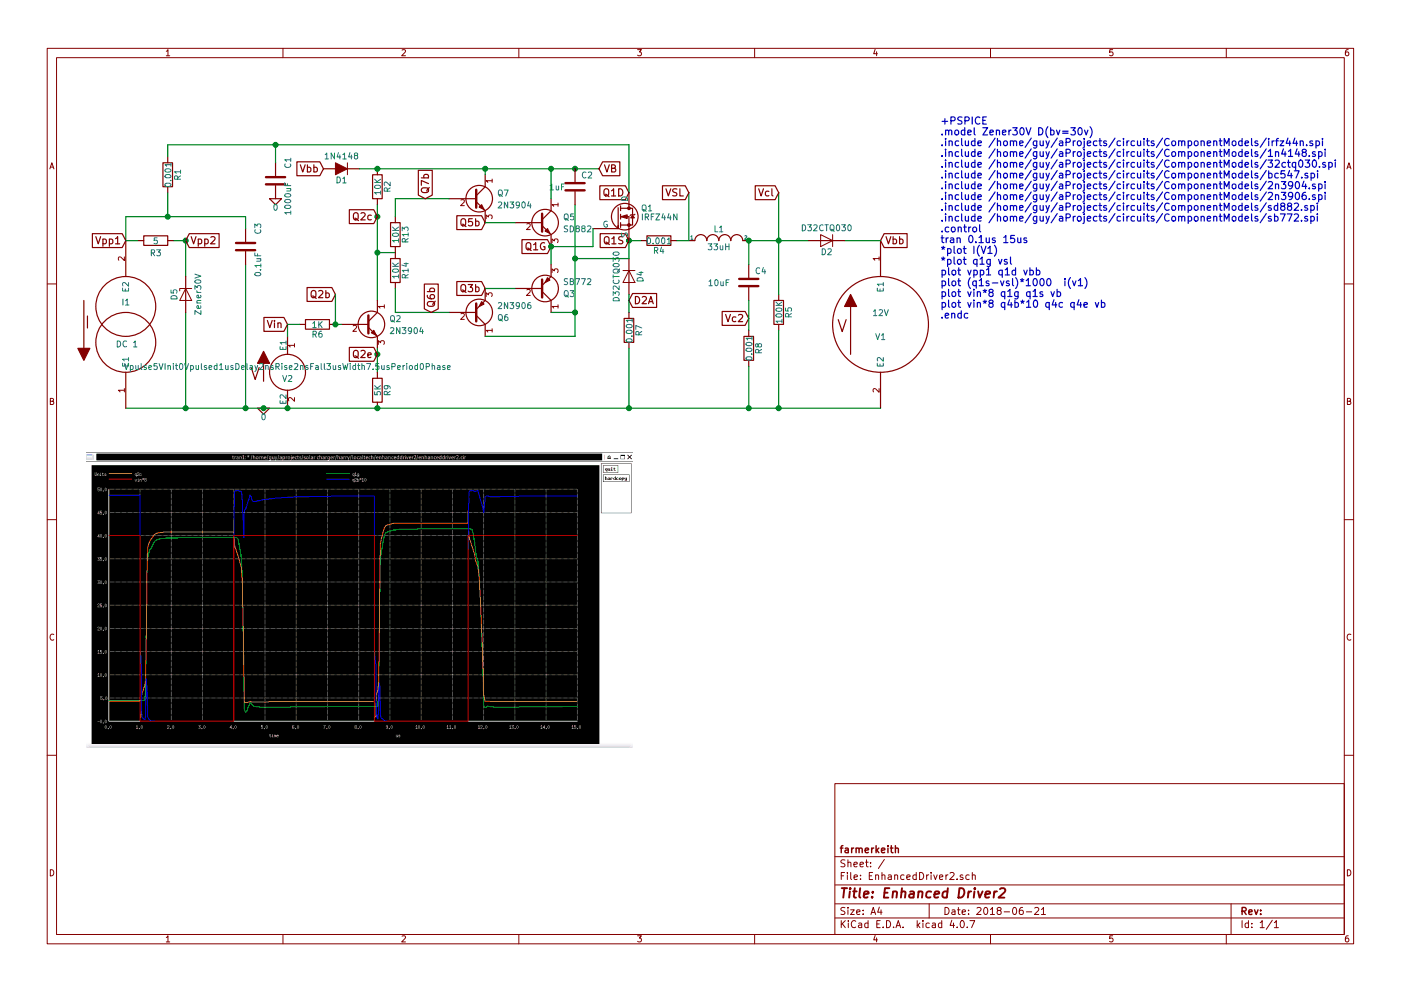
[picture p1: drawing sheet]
EESchema Schematic File Version 2
LIBS:power
LIBS:device
LIBS:switches
LIBS:relays
LIBS:motors
LIBS:transistors
LIBS:conn
LIBS:linear
LIBS:regul
LIBS:74xx
LIBS:cmos4000
LIBS:adc-dac
LIBS:memory
LIBS:xilinx
LIBS:microcontrollers
LIBS:dsp
LIBS:microchip
LIBS:analog_switches
LIBS:motorola
LIBS:texas
LIBS:intel
LIBS:audio
LIBS:interface
LIBS:digital-audio
LIBS:philips
LIBS:display
LIBS:cypress
LIBS:siliconi
LIBS:opto
LIBS:atmel
LIBS:contrib
LIBS:valves
LIBS:EnhancedDriver2-cache
EELAYER 25 0
EELAYER END
$Descr A4 11693 8268
encoding utf-8
Sheet 1 1
Title "Enhanced Driver2"
Date "2018-06-21"
Rev ""
Comp "farmerkeith"
Comment1 ""
Comment2 ""
Comment3 ""
Comment4 ""
$EndDescr
$Comp
L 0 #GND01
U 1 1
P 2200 3400
F 0 "#GND01" H 2200 3300 50  0001 C CNN
F 1 "0" H 2200 3330 50  0000 C CNN
F 2 "" H 2200 3400 50  0001 C CNN
F 3 "" H 2200 3400 50  0001 C CNN
	1    2200 3400
	1    0    0    -1  
$EndComp
$Comp
L VSOURCE V1
U 1 1
P 7350 2700
F 0 "V1" H 7350 2600 50  0000 C CNN
F 1 "12V" H 7350 2800 50  0000 C CNN
F 2 "" H 7350 2700 50  0001 C CNN
F 3 "" H 7350 2700 50  0001 C CNN
	1    7350 2700
	1    0    0    -1  
$EndComp
Text GLabel 7350 2000 2    60   Input ~ 0
Vbb
$Comp
L C C4
U 1 1
P 6250 2350
F 0 "C4" H 6350 2450 50  0000 C CNN
F 1 "10uF" H 6000 2350 50  0000 C CNN
F 2 "" H 6250 2350 50  0001 C CNN
F 3 "" H 6250 2350 50  0001 C CNN
	1    6250 2350
	1    0    0    -1  
$EndComp
$Comp
L INDUCTOR L1
U 1 1
P 6000 2000
F 0 "L1" H 6000 2100 50  0000 C CNN
F 1 "33uH" H 6000 1950 50  0000 C CNN
F 2 "" H 6000 2000 50  0001 C CNN
F 3 "" H 6000 2000 50  0001 C CNN
	1    6000 2000
	1    0    0    -1  
$EndComp
Text GLabel 5250 1600 0    60   Input ~ 0
Q1D
Text Notes 7850 2650 0    60   ~ 0
+PSPICE \n.model Zener30V D(bv=30v)\n.include /home/guy/aProjects/circuits/ComponentModels/irfz44n.spi\n.include /home/guy/aProjects/circuits/ComponentModels/1n4148.spi\n.include /home/guy/aProjects/circuits/ComponentModels/32ctq030.spi\n.include /home/guy/aProjects/circuits/ComponentModels/bc547.spi\n.include /home/guy/aProjects/circuits/ComponentModels/2n3904.spi\n.include /home/guy/aProjects/circuits/ComponentModels/2n3906.spi\n.include /home/guy/aProjects/circuits/ComponentModels/sd882.spi\n.include /home/guy/aProjects/circuits/ComponentModels/sb772.spi\n.control\ntran 0.1us 15us \n*plot I(V1)\n*plot q1g vsl\nplot vpp1 q1d vbb\nplot (q1s-vsl)*1000  i(v1)\nplot vin*8 q1g q1s vb\nplot vin*8 q4b*10 q4c q4e vb\n.endc
$Comp
L R R8
U 1 1
P 6250 2900
F 0 "R8" V 6330 2900 50  0000 C CNN
F 1 "0.001" V 6250 2900 50  0000 C CNN
F 2 "" H 6250 2900 50  0001 C CNN
F 3 "" H 6250 2900 50  0001 C CNN
	1    6250 2900
	1    0    0    -1  
$EndComp
Text GLabel 6250 2650 0    60   Input ~ 0
Vc2
Wire Wire Line
	1050 3400 7350 3400
Connection ~ 6250 3400
Connection ~ 5250 3400
Connection ~ 2050 3400
Connection ~ 1550 3400
Connection ~ 5250 2000
Connection ~ 2200 3400
Wire Wire Line
	6250 3050 6250 3400
Wire Wire Line
	7050 2000 7350 2000
Wire Wire Line
	5750 2000 5750 1600
Wire Wire Line
	6250 2500 6250 2750
Connection ~ 6250 2000
Wire Wire Line
	6250 2000 6750 2000
$Comp
L R R7
U 1 1
P 5250 2750
F 0 "R7" V 5330 2750 50  0000 C CNN
F 1 "0.001" V 5250 2750 50  0000 C CNN
F 2 "" V 5180 2750 50  0001 C CNN
F 3 "" H 5250 2750 50  0001 C CNN
	1    5250 2750
	1    0    0    -1  
$EndComp
Wire Wire Line
	5250 2900 5250 3400
Text GLabel 5250 2500 2    60   Input ~ 0
D2A
$Comp
L R R4
U 1 1
P 5500 2000
F 0 "R4" V 5580 2000 50  0000 C CNN
F 1 "0.001" V 5500 2000 50  0000 C CNN
F 2 "" V 5430 2000 50  0001 C CNN
F 3 "" H 5500 2000 50  0001 C CNN
	1    5500 2000
	0    1    1    0   
$EndComp
Text GLabel 5750 1600 0    60   Input ~ 0
VSL
$Comp
L R R1
U 1 1
P 1400 1450
F 0 "R1" V 1480 1450 50  0000 C CNN
F 1 "0.001" V 1400 1450 50  0000 C CNN
F 2 "" V 1330 1450 50  0001 C CNN
F 3 "" H 1400 1450 50  0001 C CNN
	1    1400 1450
	1    0    0    -1  
$EndComp
Wire Wire Line
	5250 1200 5250 1600
Wire Wire Line
	1400 1200 5250 1200
$Comp
L D D4
U 1 1
P 5250 2300
F 0 "D4" H 5250 2400 50  0000 C CNN
F 1 "D32CTQ030" H 5250 2200 50  0000 C CNN
F 2 "" H 5250 2300 50  0001 C CNN
F 3 "" H 5250 2300 50  0001 C CNN
F 4 "2,1" H 5250 2300 60  0001 C CNN "Spice_Node_Sequence"
	1    5250 2300
	0    1    1    0   
$EndComp
Wire Wire Line
	5250 2000 5250 2150
Wire Wire Line
	5250 2450 5250 2600
Wire Wire Line
	6250 2200 6250 2000
Connection ~ 1400 1800
Wire Wire Line
	1050 1800 2050 1800
Wire Wire Line
	1050 1800 1050 2000
Connection ~ 1550 2000
Wire Wire Line
	1550 2300 1550 2000
Wire Wire Line
	1550 2600 1550 3400
Wire Wire Line
	2050 2200 2050 3400
Text GLabel 1550 2000 2    60   Input ~ 0
Vpp2
$Comp
L R R3
U 1 1
P 1300 2000
F 0 "R3" V 1400 2000 50  0000 C CNN
F 1 "5" V 1300 2000 50  0000 C CNN
F 2 "" H 1300 2000 50  0001 C CNN
F 3 "" H 1300 2000 50  0001 C CNN
	1    1300 2000
	0    1    1    0   
$EndComp
Text GLabel 1050 2000 0    60   Input ~ 0
Vpp1
$Comp
L D_Zener D5
U 1 1
P 1550 2450
F 0 "D5" H 1550 2550 50  0000 C CNN
F 1 "Zener30V" H 1550 2350 50  0000 C CNN
F 2 "" H 1550 2450 50  0001 C CNN
F 3 "" H 1550 2450 50  0001 C CNN
F 4 "2,1" H 1550 2450 60  0001 C CNN "Spice_Node_Sequence"
	1    1550 2450
	0    -1   1    0   
$EndComp
$Comp
L ISOURCE I1
U 1 1
P 1050 2700
F 0 "I1" H 1050 2520 50  0000 C CNN
F 1 "DC 1" H 1060 2870 50  0000 C CNN
F 2 "" H 1050 2700 50  0001 C CNN
F 3 "" H 1050 2700 50  0001 C CNN
	1    1050 2700
	1    0    0    1   
$EndComp
$Comp
L C C3
U 1 1
P 2050 2050
F 0 "C3" V 2150 2200 50  0000 C CNN
F 1 "0.1uF" V 2150 1900 50  0000 C CNN
F 2 "" H 2050 2050 50  0001 C CNN
F 3 "" H 2050 2050 50  0001 C CNN
	1    2050 2050
	1    0    0    -1  
$EndComp
$Comp
L Vpulse0VInit5Vpulsed2nsDelay2msRise2msFall8msWidth20msPeriod0Phase V2
U 1 1
P 2400 3100
F 0 "V2" H 2400 3050 50  0000 C CNN
F 1 "Vpulse5VInit0Vpulsed1usDelay2nsRise2nsFall3usWidth7.5usPeriod0Phase" H 2400 3150 50  0000 C CNN
F 2 "" H 2400 3100 50  0001 C CNN
F 3 "" H 2400 3100 50  0001 C CNN
	1    2400 3100
	1    0    0    -1  
$EndComp
Wire Wire Line
	1400 1600 1400 1800
Connection ~ 2400 3400
$Comp
L R R2
U 1 1
P 3150 1550
F 0 "R2" V 3230 1550 50  0000 C CNN
F 1 "10K" V 3150 1550 50  0000 C CNN
F 2 "" H 3150 1550 50  0001 C CNN
F 3 "" H 3150 1550 50  0001 C CNN
	1    3150 1550
	1    0    0    -1  
$EndComp
$Comp
L R R6
U 1 1
P 2650 2700
F 0 "R6" V 2730 2700 50  0000 C CNN
F 1 "1K" V 2650 2700 50  0000 C CNN
F 2 "" H 2650 2700 50  0001 C CNN
F 3 "" H 2650 2700 50  0001 C CNN
	1    2650 2700
	0    1    1    0   
$EndComp
Wire Wire Line
	3150 1700 3150 2500
Wire Wire Line
	2400 2700 2400 2800
Text GLabel 5250 2000 0    60   Input ~ 0
Q1S
Text GLabel 2400 2700 0    60   Input ~ 0
Vin
Wire Wire Line
	1050 2000 1150 2000
Wire Wire Line
	1550 2000 1450 2000
Wire Wire Line
	2050 1800 2050 1900
Wire Wire Line
	1400 1300 1400 1200
Wire Wire Line
	2500 2700 2400 2700
Wire Wire Line
	5650 2000 5750 2000
Wire Wire Line
	5350 2000 5250 2000
$Comp
L D_ALT D1
U 1 1
P 2850 1400
F 0 "D1" H 2850 1500 50  0000 C CNN
F 1 "1N4148" H 2850 1300 50  0000 C CNN
F 2 "" H 2850 1400 50  0001 C CNN
F 3 "" H 2850 1400 50  0001 C CNN
F 4 "2,1" H 2850 1400 60  0001 C CNN "Spice_Node_Sequence"
	1    2850 1400
	-1   0    0    1   
$EndComp
Text GLabel 2700 1400 0    60   Input ~ 0
Vbb
Wire Wire Line
	3000 1400 5000 1400
Connection ~ 3150 1400
Wire Wire Line
	4800 1700 4800 2800
Wire Wire Line
	5250 2150 4800 2150
$Comp
L C C1
U 1 1
P 2300 1500
F 0 "C1" V 2400 1650 50  0000 C CNN
F 1 "1000uF" V 2400 1350 50  0000 C CNN
F 2 "" H 2300 1500 50  0001 C CNN
F 3 "" H 2300 1500 50  0001 C CNN
	1    2300 1500
	1    0    0    -1  
$EndComp
$Comp
L 0 #GND02
U 1 1
P 2300 1650
F 0 "#GND02" H 2300 1550 50  0001 C CNN
F 1 "0" H 2300 1580 50  0000 C CNN
F 2 "" H 2300 1650 50  0001 C CNN
F 3 "" H 2300 1650 50  0001 C CNN
	1    2300 1650
	1    0    0    -1  
$EndComp
Wire Wire Line
	2300 1350 2300 1200
Connection ~ 2300 1200
Text GLabel 5000 1400 2    60   Input ~ 0
VB
Connection ~ 4800 1400
$Comp
L R R5
U 1 1
P 6500 2600
F 0 "R5" V 6580 2600 50  0000 C CNN
F 1 "100K" V 6500 2600 50  0000 C CNN
F 2 "" V 6430 2600 50  0001 C CNN
F 3 "" H 6500 2600 50  0001 C CNN
	1    6500 2600
	1    0    0    -1  
$EndComp
Wire Wire Line
	6500 1600 6500 2450
Connection ~ 6500 2000
Wire Wire Line
	6500 2750 6500 3400
Connection ~ 6500 3400
$Comp
L D D2
U 1 1
P 6900 2000
F 0 "D2" H 6900 2100 50  0000 C CNN
F 1 "D32CTQ030" H 6900 1900 50  0000 C CNN
F 2 "" H 6900 2000 50  0001 C CNN
F 3 "" H 6900 2000 50  0001 C CNN
F 4 "2,1" H 6900 2000 60  0001 C CNN "Spice_Node_Sequence"
	1    6900 2000
	-1   0    0    1   
$EndComp
Text GLabel 6500 1600 0    60   Input ~ 0
Vcl
Connection ~ 4600 1400
$Comp
L Q_NPN_CBE Q2
U 1 1
P 3050 2700
F 0 "Q2" H 3250 2750 50  0000 L CNN
F 1 "2N3904" H 3250 2650 50  0000 L CNN
F 2 "" H 3250 2800 50  0001 C CNN
F 3 "" H 3050 2700 50  0001 C CNN
	1    3050 2700
	1    0    0    -1  
$EndComp
Wire Wire Line
	3150 2900 3150 3100
$Comp
L R R9
U 1 1
P 3150 3250
F 0 "R9" V 3230 3250 50  0000 C CNN
F 1 "5K" V 3150 3250 50  0000 C CNN
F 2 "" V 3080 3250 50  0001 C CNN
F 3 "" H 3150 3250 50  0001 C CNN
	1    3150 3250
	1    0    0    -1  
$EndComp
Connection ~ 3150 2950
Connection ~ 3150 3400
Wire Wire Line
	2800 2700 2850 2700
Text GLabel 3150 2950 0    60   Input ~ 0
Q2e
Text GLabel 2800 2450 0    60   Input ~ 0
Q2b
Wire Wire Line
	2800 2450 2800 2700
Connection ~ 2800 2700
$Comp
L C C2
U 1 1
P 4800 1550
F 0 "C2" H 4900 1650 50  0000 C CNN
F 1 "1uF" H 4650 1550 50  0000 C CNN
F 2 "" H 4800 1550 50  0001 C CNN
F 3 "" H 4800 1550 50  0001 C CNN
	1    4800 1550
	1    0    0    -1  
$EndComp
Text GLabel 4600 2050 0    60   Input ~ 0
Q1G
$Comp
L IRFZ44N Q1
U 1 1
P 5150 1800
F 0 "Q1" H 5350 1875 50  0000 L CNN
F 1 "IRFZ44N" H 5350 1800 50  0000 L CNN
F 2 "TO-220" H 5350 1725 50  0001 L CIN
F 3 "" H 5150 1800 50  0001 L CNN
	1    5150 1800
	1    0    0    -1  
$EndComp
Wire Wire Line
	4950 2050 4950 1900
$Comp
L Q_NPN_CBE Q5
U 1 1
P 4500 1850
F 0 "Q5" H 4700 1900 50  0000 L CNN
F 1 "SD882" H 4700 1800 50  0000 L CNN
F 2 "" H 4700 1950 50  0001 C CNN
F 3 "" H 4500 1850 50  0001 C CNN
	1    4500 1850
	1    0    0    -1  
$EndComp
Wire Wire Line
	4600 2050 4950 2050
Wire Wire Line
	4600 2050 4600 2200
Connection ~ 3150 1800
Wire Wire Line
	4600 1650 4600 1400
$Comp
L Q_PNP_CBE Q3
U 1 1
P 4500 2400
F 0 "Q3" H 4700 2450 50  0000 L CNN
F 1 "SB772" H 4700 2350 50  0000 L CNN
F 2 "" H 4700 2500 50  0001 C CNN
F 3 "" H 4500 2400 50  0001 C CNN
	1    4500 2400
	1    0    0    1   
$EndComp
Wire Wire Line
	4800 2600 4600 2600
Connection ~ 4800 2150
Connection ~ 4600 2050
Text GLabel 3150 1800 0    60   Input ~ 0
Q2c
$Comp
L R R13
U 1 1
P 3300 1950
F 0 "R13" V 3380 1950 50  0000 C CNN
F 1 "10K" V 3300 1950 50  0000 C CNN
F 2 "" V 3230 1950 50  0001 C CNN
F 3 "" H 3300 1950 50  0001 C CNN
	1    3300 1950
	1    0    0    -1  
$EndComp
Wire Wire Line
	3300 2100 3150 2100
Connection ~ 3150 2100
Text GLabel 4050 1850 0    60   Input ~ 0
Q5b
$Comp
L R R14
U 1 1
P 3300 2250
F 0 "R14" V 3380 2250 50  0000 C CNN
F 1 "10K" V 3300 2250 50  0000 C CNN
F 2 "" V 3230 2250 50  0001 C CNN
F 3 "" H 3300 2250 50  0001 C CNN
	1    3300 2250
	1    0    0    -1  
$EndComp
Text GLabel 4050 2400 0    60   Input ~ 0
Q3b
$Comp
L Q_NPN_CBE Q7
U 1 1
P 3950 1650
F 0 "Q7" H 4150 1700 50  0000 L CNN
F 1 "2N3904" H 4150 1600 50  0000 L CNN
F 2 "" H 4150 1750 50  0001 C CNN
F 3 "" H 3950 1650 50  0001 C CNN
	1    3950 1650
	1    0    0    -1  
$EndComp
Wire Wire Line
	4050 1850 4300 1850
Wire Wire Line
	3750 1650 3300 1650
Wire Wire Line
	3300 1650 3300 1800
Wire Wire Line
	4050 1450 4050 1400
Connection ~ 4050 1400
$Comp
L Q_PNP_CBE Q6
U 1 1
P 3950 2600
F 0 "Q6" H 4150 2650 50  0000 L CNN
F 1 "2N3906" H 4150 2550 50  0000 L CNN
F 2 "" H 4150 2700 50  0001 C CNN
F 3 "" H 3950 2600 50  0001 C CNN
	1    3950 2600
	1    0    0    1   
$EndComp
Wire Wire Line
	4050 2400 4300 2400
Wire Wire Line
	4800 2800 4050 2800
Connection ~ 4800 2600
Wire Wire Line
	3750 2600 3300 2600
Wire Wire Line
	3300 2600 3300 2400
Text GLabel 3550 1650 1    60   Input ~ 0
Q7b
Text GLabel 3600 2600 1    60   Input ~ 0
Q6b
$EndSCHEMATC
